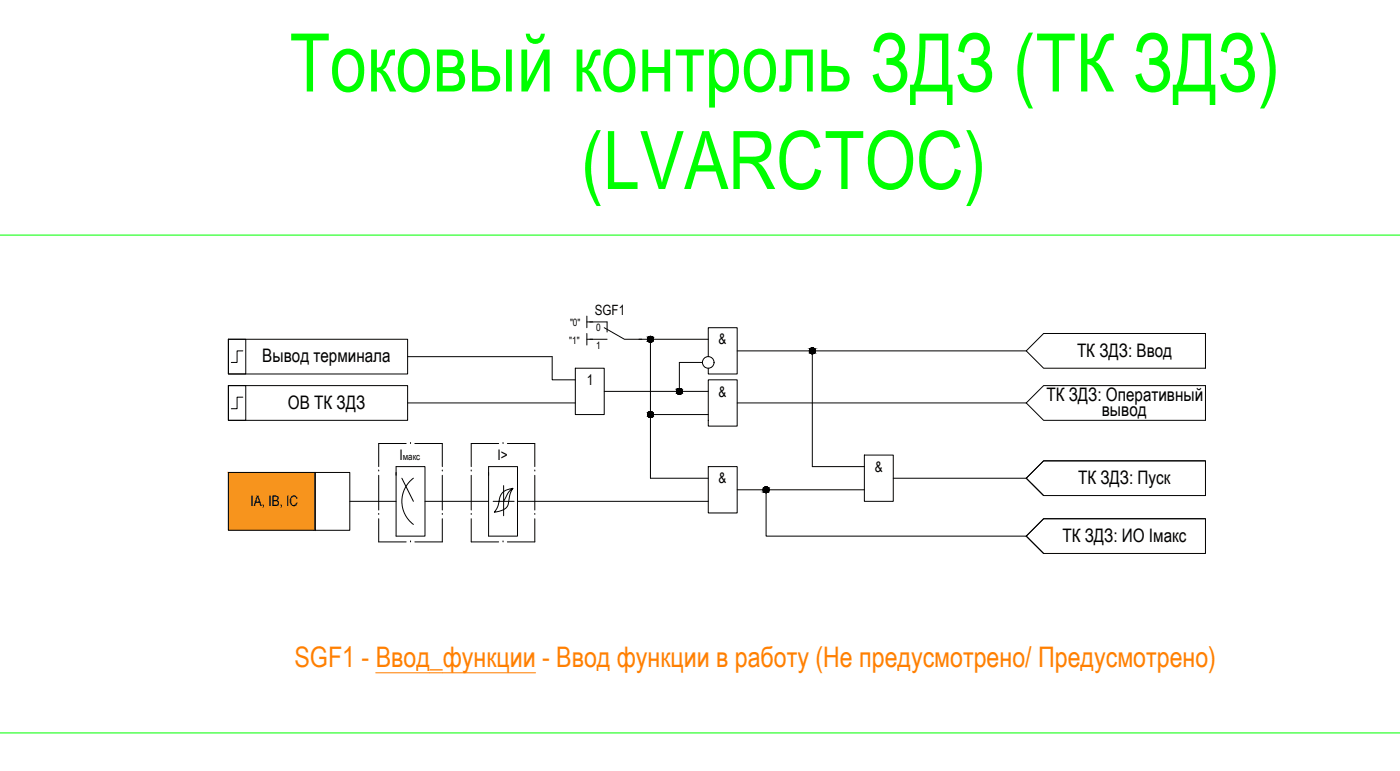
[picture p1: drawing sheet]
<svg xmlns="http://www.w3.org/2000/svg" width="935mm" height="514mm" viewBox="0 0 935 514" stroke-linecap="round" stroke-linejoin="round" font-family="sans-serif">
<!-- layer: 0 -->
<g fill="none" stroke="#000" stroke-width=".67">
<path d="M392 211v8M392 215h4M152 226h12v23h-12zM152 226h120v23h-120zM162 234h-4v8h-4M272 238h97v15h15M392 222v8M392 226h4M427 226h46M434 226v50h39M473 238v-19h19v30h-19v-3M492 234h193"/>
<path d="M542 234v77h35M685 234l12-12h108v24h-108zM152 257h12v23h-12zM152 257h120v23h-120zM384 246h19v30h-19zM469 242h-15v19M473 253h19v31h-19zM162 265h-4v8h-4M272 269h112M403 261h70M434 276v43h39M492 269h193"/>
<path d="M685 269l12-12h108v23h-108zM152 315h58v39h-58zM210 315h24v39h-24zM264 315v43h20v-47h-20v6M268 319l8 15M276 319a19 19 0 0 0 0 31M326 315v43h20v-47h-20v6M473 311h19v31h-19zM577 303h19v31h-19zM596 319h89M685 319l12-12h108v23h-108zM805 307h-108l-12 12 12 11"/>
<path d="M234 334h30M284 334h42M336 334h7M336 324v20M342 326a24 24 0 0 0-3 11 10 10 0 0 1-9 5 18 18 0 0 0 4-11 9 9 0 0 1 8-5 17 17 0 0 0-6 8h-7M346 334h127M492 327h85M512 327v31h173l12-12h108v23h-108l-12-11M805 346h-108l-12 12 12 11"/>
<circle cx="434" cy="226" r="1.9"/>
<circle cx="542" cy="234" r="1.9"/>
<circle cx="473" cy="242" r="4"/>
<circle cx="434" cy="276" r="1.9"/>
<circle cx="454" cy="261" r="1.9"/>
<circle cx="512" cy="327" r="1.9"/>
</g>
<g fill="none" stroke="#000" stroke-width=".67">
<path d="M394 215h11v6M403 219l14 7h12M394 226h11M271 296h-18v15M274 296h.1M277 296h18v15M333 296h-18v15M336 296h.1M339 296h18v15M253 314h.1M253 317v23M295 314h.1"/>
<path d="M295 317v23M315 314h.1M315 317v23M357 314h.1M357 317v23M253 343h.1M253 346v15h18M295 343h.1M295 346v15h-18M315 343h.1M315 346v15h18M357 343h.1"/>
<path d="M357 346v15h-18M274 361h.1M336 361h.1"/>
</g>
<!-- layer: 0 -->
<g fill="#000" stroke="#000" stroke-width=".67">
<path d="M434 228h1zM434 224h1zM542 236h1zM542 232h1zM453 259h1zM434 278h1zM434 275h1zM453 263h1zM511 328h1zM511 325h1z"/>
<path d="M434 228h1zM434 228h1z"/>
<path d="M434 224h1zM434 224h1z"/>
<path d="M434 224h1zM434 224h1z"/>
<path d="M434 224l1 1zM434 225h1z"/>
<path d="M434 228h1zM434 228h1z"/>
<path d="M434 225h1zM433 225h2z"/>
<path d="M434 228h1zM434 228h1z"/>
<path d="M433 225h2zM433 225h2z"/>
<path d="M433 228h2zM433 228h2z"/>
<path d="M433 225h3zM433 225h3z"/>
<path d="M433 228h2zM433 228h2z"/>
<path d="M433 225h3zM433 225h3z"/>
<path d="M433 228h3zM433 228h2z"/>
<path d="M433 225h3zM433 225h3z"/>
<path d="M433 228h3zM433 228h3z"/>
<path d="M433 225h3zM433 225h3z"/>
<path d="M433 227h3zM433 227l3 1z"/>
<path d="M433 225h3zM433 225h3z"/>
<path d="M433 227h3zM433 227h3z"/>
<path d="M433 225l3 1zM433 225l3 1z"/>
<path d="M433 227h3zM433 227h3z"/>
<path d="M433 226h3zM433 226h3z"/>
<path d="M433 227h3zM433 227h3z"/>
<path d="M432 226h4zM432 226h4z"/>
<path d="M432 227h4zM432 227h4z"/>
<path d="M432 226h4zM432 226h4z"/>
<path d="M432 226h4zM432 226h4z"/>
<path d="M432 226l4 1zM432 226l4 1z"/>
<path d="M432 227h4zM432 227h4z"/>
<path d="M432 226h4zM432 226h4z"/>
<path d="M542 236h1zM542 236h1z"/>
<path d="M542 232h1zM542 232h1z"/>
<path d="M542 232h1zM542 232h1z"/>
<path d="M542 232h1zM542 232h1z"/>
<path d="M542 236h1zM542 236h1z"/>
<path d="M542 232h1zM541 232h2z"/>
<path d="M542 236h1zM542 236h1z"/>
<path d="M541 232h3zM541 232h3z"/>
<path d="M541 236h2zM541 236h2z"/>
<path d="M541 232l3 1zM541 232l3 1z"/>
<path d="M541 236h3zM541 236h2z"/>
<path d="M541 233h3zM541 233h3z"/>
<path d="M541 235h3zM541 235l3 1z"/>
<path d="M541 233h3zM541 233h3z"/>
<path d="M541 235h3zM541 235h3z"/>
<path d="M541 233h3zM541 233h3z"/>
<path d="M541 235h3zM541 235h3z"/>
<path d="M541 233h3zM541 233h3z"/>
<path d="M541 235h3zM541 235h3z"/>
<path d="M541 233h3zM541 233h3z"/>
<path d="M541 235h3zM541 235h3z"/>
<path d="M541 233h3zM541 233h3z"/>
<path d="M541 235h3zM541 235h3z"/>
<path d="M541 233l3 1zM541 233l3 1z"/>
<path d="M541 234h3zM541 234l3 1z"/>
<path d="M541 234h3zM541 234h3z"/>
<path d="M541 234h3zM541 234h3z"/>
<path d="M540 234h4zM540 234h4z"/>
<path d="M540 234h4zM540 234h4z"/>
<path d="M540 234h4zM540 234h4z"/>
<path d="M453 259h1zM453 259h1z"/>
<path d="M453 259h1zM453 259h1z"/>
<path d="M453 259h1zM453 259h1z"/>
<path d="M453 259h2zM453 259h2z"/>
<path d="M453 259h2zM453 259h2z"/>
<path d="M453 259l2 1zM452 260h3z"/>
<path d="M452 260h3zM452 260h3z"/>
<path d="M452 260h3zM452 260h3z"/>
<path d="M452 260h3zM452 260h3z"/>
<path d="M452 260h3zM452 260h3z"/>
<path d="M434 278h1zM434 278h1z"/>
<path d="M434 275h1zM434 275h1z"/>
<path d="M434 275h1zM434 275h1z"/>
<path d="M434 275h1zM434 275h1z"/>
<path d="M434 278h1zM434 278h1z"/>
<path d="M434 275h1zM433 275h2z"/>
<path d="M434 278h1zM434 278h1z"/>
<path d="M433 275h2zM433 275h2z"/>
<path d="M433 278h2zM433 278h2z"/>
<path d="M433 275h3zM433 275h3z"/>
<path d="M433 278h2zM433 278h2z"/>
<path d="M433 275h3zM433 275h3z"/>
<path d="M433 278h3zM433 278h2z"/>
<path d="M433 275h3zM433 275h3z"/>
<path d="M433 278h3zM433 278h3z"/>
<path d="M433 275h3zM433 275h3z"/>
<path d="M433 278h3zM433 278h3z"/>
<path d="M433 275l3 1zM433 275l3 1z"/>
<path d="M433 277h3zM433 277l3 1z"/>
<path d="M433 276h3zM433 276h3z"/>
<path d="M433 277h3zM433 277h3z"/>
<path d="M433 276h3zM433 276h3z"/>
<path d="M433 277h3zM433 277h3z"/>
<path d="M432 276h4zM432 276h4z"/>
<path d="M432 277h4zM432 277h4z"/>
<path d="M432 276h4zM432 276h4z"/>
<path d="M432 276h4zM432 276h4z"/>
<path d="M432 277h4zM432 277h4z"/>
<path d="M432 277h4zM432 277h4z"/>
<path d="M432 276h4zM432 276l4 1z"/>
<path d="M453 263h1zM453 263h1z"/>
<path d="M453 263h1zM453 263h1z"/>
<path d="M453 263h1zM453 263h1z"/>
<path d="M453 263h2zM453 263h1z"/>
<path d="M453 263h2zM453 263h2z"/>
<path d="M452 262h3zM452 262l3 1z"/>
<path d="M452 262h3zM452 262h3z"/>
<path d="M452 262h3zM452 262h3z"/>
<path d="M452 262h3zM452 262h3z"/>
<path d="M452 260h3zM452 260h3z"/>
<path d="M452 262h3zM452 262h3z"/>
<path d="M452 260h3zM452 260h3z"/>
<path d="M452 262h3zM452 262h3z"/>
<path d="M452 260l4 1zM452 260l4 1z"/>
<path d="M452 262h3zM452 262h3z"/>
<path d="M452 261h4zM452 261h4z"/>
<path d="M452 261h4zM452 261h4z"/>
<path d="M452 261h4zM452 261h4z"/>
<path d="M452 261h4zM452 261l3 1z"/>
<path d="M452 261h4zM452 261h4z"/>
<path d="M511 328l1 1zM511 329h1z"/>
<path d="M511 325h1zM511 325h1z"/>
<path d="M511 325h1zM511 325h1z"/>
<path d="M511 325h1zM511 325h1z"/>
<path d="M511 328h1zM511 328h1z"/>
<path d="M511 325h1zM511 325h1z"/>
<path d="M511 328h1zM511 328h1z"/>
<path d="M511 325h2zM510 325h3z"/>
<path d="M511 328h1zM511 328h1z"/>
<path d="M510 325h3zM510 325h3z"/>
<path d="M510 328h3zM510 328h2z"/>
<path d="M510 325h3zM510 325h3z"/>
<path d="M510 328h3zM510 328h3z"/>
<path d="M510 325h3zM510 325h3z"/>
<path d="M510 328h3zM510 328h3z"/>
<path d="M510 325l3 1zM510 325l3 1z"/>
<path d="M510 328h3zM510 328h3z"/>
<path d="M510 326h3zM510 326h3z"/>
<path d="M510 328h3zM510 328h3z"/>
<path d="M510 326h3zM510 326h3z"/>
<path d="M510 328h3zM510 328h3z"/>
<path d="M510 326h3zM510 326h3z"/>
<path d="M510 327h3zM510 327l3 1z"/>
<path d="M510 326h3zM510 326h3z"/>
<path d="M510 327h3zM510 327h3z"/>
<path d="M510 326h3zM510 326h3z"/>
<path d="M510 326l3 1zM510 326l3 1z"/>
<path d="M510 327h3zM510 327h3z"/>
<path d="M510 327h3zM510 327h3z"/>
<path d="M510 327h3zM510 327h3z"/>
</g>
<path d="M152 315l58 39v-39zM152 315l58 39h-58z" fill="#f7941d" stroke="#f7941d" stroke-width=".67"/>
<path d="M0 157h935M0 489h935" fill="none" stroke="#0f0" stroke-width=".67"/>
<path d="M251 449h107" fill="none" stroke="#ff7f00" stroke-width=".67"/>
<g font-size="53.9" fill="#0f0">
<text x="193" y="61">Токовый контроль ЗДЗ (ТК ЗДЗ)</text>
<text x="388" y="126">(LVARCTOC)</text>
</g>
<text font-size="18.9" fill="#ff7f00" x="197" y="445">SGF1 - Ввод_функции - Ввод функции в работу (Не предусмотрено/ Предусмотрено)</text>
<g font-size="12.4">
<text x="719" y="238">ТК ЗДЗ: Ввод</text>
<text x="175" y="242">Вывод терминала</text>
<text x="699" y="267">ТК ЗДЗ: Оперативный</text>
<text x="192" y="273">ОВ ТК ЗДЗ</text>
<text x="736" y="278">вывод</text>
<text x="720" y="323">ТК ЗДЗ: Пуск</text>
<text x="709" y="361">ТК ЗДЗ: ИО Iмакс</text>
</g>
<g font-size="9.7">
<text x="480" y="230">&amp;</text>
<text x="392" y="257">1</text>
<text x="480" y="264">&amp;</text>
<text x="267" y="307">I</text>
<text x="332" y="307">I&gt;</text>
<text x="584" y="315">&amp;</text>
<text x="480" y="322">&amp;</text>
<text x="167" y="337">IA, IB, IC</text>
</g>
<text font-size="9.4" x="397" y="210">SGF1</text>
<g font-size="6.7">
<text x="381" y="217">&quot;0&quot;</text>
<text x="398" y="221">0</text>
<text x="380" y="229">&quot;1&quot;</text>
<text x="398" y="233">1</text>
</g>
<text font-size="6.5" x="269" y="307">макс</text>
</svg>
